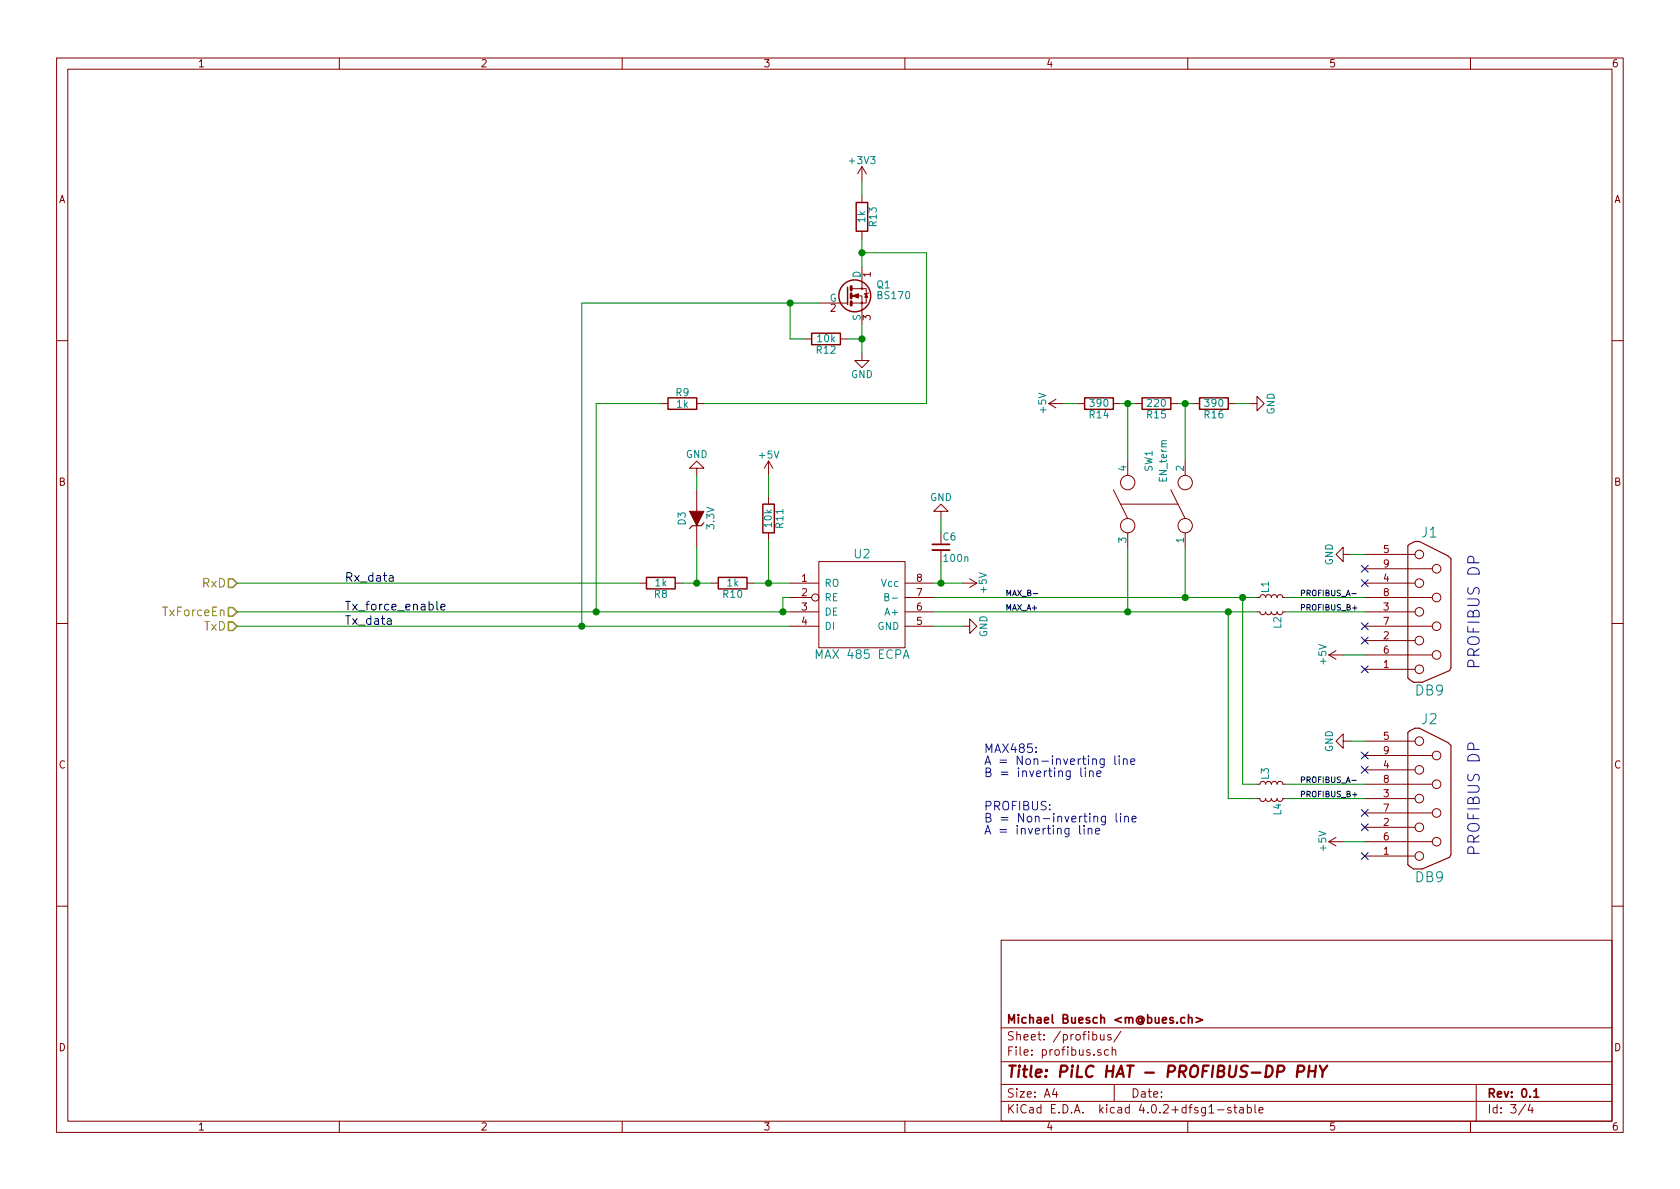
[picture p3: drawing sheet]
EESchema Schematic File Version 2
LIBS:power
LIBS:device
LIBS:transistors
LIBS:conn
LIBS:linear
LIBS:regul
LIBS:74xx
LIBS:cmos4000
LIBS:adc-dac
LIBS:memory
LIBS:xilinx
LIBS:microcontrollers
LIBS:dsp
LIBS:microchip
LIBS:analog_switches
LIBS:motorola
LIBS:texas
LIBS:intel
LIBS:audio
LIBS:interface
LIBS:digital-audio
LIBS:philips
LIBS:display
LIBS:cypress
LIBS:siliconi
LIBS:opto
LIBS:atmel
LIBS:contrib
LIBS:valves
LIBS:max485
LIBS:rv3029c2
LIBS:pilc-cache
EELAYER 25 0
EELAYER END
$Descr A4 11693 8268
encoding utf-8
Sheet 3 4
Title "PiLC HAT - PROFIBUS-DP PHY"
Date ""
Rev "0.1"
Comp "Michael Buesch <m@bues.ch>"
Comment1 ""
Comment2 ""
Comment3 ""
Comment4 ""
$EndDescr
$Comp
L MAX485 U2
U 1 1
P 6000 4200
F 0 "U2" H 6000 4550 60  0000 C CNN
F 1 "MAX 485 ECPA" H 6000 3850 60  0000 C CNN
F 2 "" H 6000 4200 60  0000 C CNN
F 3 "" H 6000 4200 60  0000 C CNN
	1    6000 4200
	1    0    0    -1  
$EndComp
$Comp
L DB9 J1
U 1 1
P 9950 4250
F 0 "J1" H 9950 4800 70  0000 C CNN
F 1 "DB9" H 9950 3700 70  0000 C CNN
F 2 "" H 9950 4250 60  0000 C CNN
F 3 "" H 9950 4250 60  0000 C CNN
	1    9950 4250
	1    0    0    -1  
$EndComp
$Comp
L +5V #PWR37
U 1 1
P 6700 4050
F 0 "#PWR37" H 6700 3900 50  0001 C CNN
F 1 "+5V" H 6700 4190 50  0000 C CNN
F 2 "" H 6700 4050 60  0000 C CNN
F 3 "" H 6700 4050 60  0000 C CNN
	1    6700 4050
	0    1    1    0   
$EndComp
$Comp
L GND #PWR38
U 1 1
P 6700 4350
F 0 "#PWR38" H 6700 4100 50  0001 C CNN
F 1 "GND" H 6700 4200 50  0000 C CNN
F 2 "" H 6700 4350 60  0000 C CNN
F 3 "" H 6700 4350 60  0000 C CNN
	1    6700 4350
	0    -1   -1   0   
$EndComp
$Comp
L GND #PWR43
U 1 1
P 9400 3850
F 0 "#PWR43" H 9400 3600 50  0001 C CNN
F 1 "GND" H 9400 3700 50  0000 C CNN
F 2 "" H 9400 3850 60  0000 C CNN
F 3 "" H 9400 3850 60  0000 C CNN
	1    9400 3850
	0    1    1    0   
$EndComp
NoConn ~ 9500 3950
NoConn ~ 9500 4050
NoConn ~ 9500 4350
NoConn ~ 9500 4450
NoConn ~ 9500 4650
Text Notes 10300 4650 1    79   ~ 0
PROFIBUS DP
$Comp
L C_Small C6
U 1 1
P 6550 3800
F 0 "C6" H 6560 3870 50  0000 L CNN
F 1 "100n" H 6560 3720 50  0000 L CNN
F 2 "" H 6550 3800 60  0000 C CNN
F 3 "" H 6550 3800 60  0000 C CNN
	1    6550 3800
	1    0    0    -1  
$EndComp
$Comp
L GND #PWR36
U 1 1
P 6550 3600
F 0 "#PWR36" H 6550 3350 50  0001 C CNN
F 1 "GND" H 6550 3450 50  0000 C CNN
F 2 "" H 6550 3600 60  0000 C CNN
F 3 "" H 6550 3600 60  0000 C CNN
	1    6550 3600
	-1   0    0    1   
$EndComp
$Comp
L R R10
U 1 1
P 5100 4050
F 0 "R10" V 5180 4050 50  0000 C CNN
F 1 "1k" V 5100 4050 50  0000 C CNN
F 2 "" V 5030 4050 30  0000 C CNN
F 3 "" H 5100 4050 30  0000 C CNN
	1    5100 4050
	0    1    1    0   
$EndComp
$Comp
L GND #PWR32
U 1 1
P 4850 3300
F 0 "#PWR32" H 4850 3050 50  0001 C CNN
F 1 "GND" H 4850 3150 50  0000 C CNN
F 2 "" H 4850 3300 60  0000 C CNN
F 3 "" H 4850 3300 60  0000 C CNN
	1    4850 3300
	-1   0    0    1   
$EndComp
$Comp
L ZENER D3
U 1 1
P 4850 3600
F 0 "D3" H 4850 3700 50  0000 C CNN
F 1 "3.3V" H 4850 3500 50  0000 C CNN
F 2 "" H 4850 3600 60  0000 C CNN
F 3 "" H 4850 3600 60  0000 C CNN
	1    4850 3600
	0    -1   -1   0   
$EndComp
$Comp
L R R8
U 1 1
P 4600 4050
F 0 "R8" V 4680 4050 50  0000 C CNN
F 1 "1k" V 4600 4050 50  0000 C CNN
F 2 "" V 4530 4050 30  0000 C CNN
F 3 "" H 4600 4050 30  0000 C CNN
	1    4600 4050
	0    1    1    0   
$EndComp
Text HLabel 1650 4350 0    60   Input ~ 0
TxD
Text HLabel 1650 4050 0    60   Input ~ 0
RxD
Text HLabel 1650 4250 0    60   Input ~ 0
TxForceEn
Text Label 2400 4050 0    60   ~ 0
Rx_data
Text Label 2400 4250 0    60   ~ 0
Tx_force_enable
Text Label 2400 4350 0    60   ~ 0
Tx_data
$Comp
L BS170 Q1
U 1 1
P 5900 2050
F 0 "Q1" H 6100 2125 50  0000 L CNN
F 1 "BS170" H 6100 2050 50  0000 L CNN
F 2 "~" H 6100 1975 50  0000 L CIN
F 3 "" H 5900 2050 50  0000 L CNN
	1    5900 2050
	1    0    0    -1  
$EndComp
$Comp
L R R13
U 1 1
P 6000 1500
F 0 "R13" V 6080 1500 50  0000 C CNN
F 1 "1k" V 6000 1500 50  0000 C CNN
F 2 "" V 5930 1500 30  0000 C CNN
F 3 "" H 6000 1500 30  0000 C CNN
	1    6000 1500
	1    0    0    -1  
$EndComp
$Comp
L GND #PWR35
U 1 1
P 6000 2450
F 0 "#PWR35" H 6000 2200 50  0001 C CNN
F 1 "GND" H 6000 2300 50  0000 C CNN
F 2 "" H 6000 2450 60  0000 C CNN
F 3 "" H 6000 2450 60  0000 C CNN
	1    6000 2450
	1    0    0    -1  
$EndComp
$Comp
L +3V3 #PWR34
U 1 1
P 6000 1250
F 0 "#PWR34" H 6000 1100 50  0001 C CNN
F 1 "+3V3" H 6000 1390 50  0000 C CNN
F 2 "" H 6000 1250 60  0000 C CNN
F 3 "" H 6000 1250 60  0000 C CNN
	1    6000 1250
	1    0    0    -1  
$EndComp
$Comp
L R R9
U 1 1
P 4750 2800
F 0 "R9" V 4830 2800 50  0000 C CNN
F 1 "1k" V 4750 2800 50  0000 C CNN
F 2 "" V 4680 2800 30  0000 C CNN
F 3 "" H 4750 2800 30  0000 C CNN
	1    4750 2800
	0    -1   -1   0   
$EndComp
$Comp
L R R12
U 1 1
P 5750 2350
F 0 "R12" V 5830 2350 50  0000 C CNN
F 1 "10k" V 5750 2350 50  0000 C CNN
F 2 "" V 5680 2350 30  0000 C CNN
F 3 "" H 5750 2350 30  0000 C CNN
	1    5750 2350
	0    1    1    0   
$EndComp
$Comp
L R R11
U 1 1
P 5350 3600
F 0 "R11" V 5430 3600 50  0000 C CNN
F 1 "10k" V 5350 3600 50  0000 C CNN
F 2 "" V 5280 3600 50  0000 C CNN
F 3 "" H 5350 3600 50  0000 C CNN
	1    5350 3600
	1    0    0    -1  
$EndComp
$Comp
L +5V #PWR33
U 1 1
P 5350 3300
F 0 "#PWR33" H 5350 3150 50  0001 C CNN
F 1 "+5V" H 5350 3440 50  0000 C CNN
F 2 "" H 5350 3300 50  0000 C CNN
F 3 "" H 5350 3300 50  0000 C CNN
	1    5350 3300
	1    0    0    -1  
$EndComp
$Comp
L +5V #PWR41
U 1 1
P 9350 4550
F 0 "#PWR41" H 9350 4400 50  0001 C CNN
F 1 "+5V" H 9350 4690 50  0000 C CNN
F 2 "" H 9350 4550 50  0000 C CNN
F 3 "" H 9350 4550 50  0000 C CNN
	1    9350 4550
	0    -1   -1   0   
$EndComp
Text Label 9050 4150 0    39   ~ 0
PROFIBUS_A-
Text Label 9050 4250 0    39   ~ 0
PROFIBUS_B+
Text Label 7000 4150 0    39   ~ 0
MAX_B-
Text Label 7000 4250 0    39   ~ 0
MAX_A+
Text Notes 6850 5400 0    60   ~ 0
MAX485:\nA = Non-inverting line\nB = inverting line
Text Notes 6850 5800 0    60   ~ 0
PROFIBUS:\nB = Non-inverting line\nA = inverting line
$Comp
L R R14
U 1 1
P 7650 2800
F 0 "R14" V 7730 2800 50  0000 C CNN
F 1 "390" V 7650 2800 50  0000 C CNN
F 2 "" V 7580 2800 50  0000 C CNN
F 3 "" H 7650 2800 50  0000 C CNN
	1    7650 2800
	0    1    1    0   
$EndComp
$Comp
L R R15
U 1 1
P 8050 2800
F 0 "R15" V 8130 2800 50  0000 C CNN
F 1 "220" V 8050 2800 50  0000 C CNN
F 2 "" V 7980 2800 50  0000 C CNN
F 3 "" H 8050 2800 50  0000 C CNN
	1    8050 2800
	0    1    1    0   
$EndComp
$Comp
L R R16
U 1 1
P 8450 2800
F 0 "R16" V 8530 2800 50  0000 C CNN
F 1 "390" V 8450 2800 50  0000 C CNN
F 2 "" V 8380 2800 50  0000 C CNN
F 3 "" H 8450 2800 50  0000 C CNN
	1    8450 2800
	0    1    1    0   
$EndComp
$Comp
L Switch_DPST SW1
U 1 1
P 8050 3500
F 0 "SW1" H 8350 3550 50  0000 C CNN
F 1 "EN_term" H 8350 3450 50  0000 C CNN
F 2 "" H 8050 3500 50  0000 C CNN
F 3 "" H 8050 3500 50  0000 C CNN
	1    8050 3500
	0    -1   -1   0   
$EndComp
$Comp
L +5V #PWR39
U 1 1
P 7400 2800
F 0 "#PWR39" H 7400 2650 50  0001 C CNN
F 1 "+5V" H 7400 2940 50  0000 C CNN
F 2 "" H 7400 2800 50  0000 C CNN
F 3 "" H 7400 2800 50  0000 C CNN
	1    7400 2800
	0    -1   -1   0   
$EndComp
$Comp
L GND #PWR40
U 1 1
P 8700 2800
F 0 "#PWR40" H 8700 2550 50  0001 C CNN
F 1 "GND" H 8700 2650 50  0000 C CNN
F 2 "" H 8700 2800 60  0000 C CNN
F 3 "" H 8700 2800 60  0000 C CNN
	1    8700 2800
	0    -1   -1   0   
$EndComp
$Comp
L DB9 J2
U 1 1
P 9950 5550
F 0 "J2" H 9950 6100 70  0000 C CNN
F 1 "DB9" H 9950 5000 70  0000 C CNN
F 2 "" H 9950 5550 60  0000 C CNN
F 3 "" H 9950 5550 60  0000 C CNN
	1    9950 5550
	1    0    0    -1  
$EndComp
$Comp
L GND #PWR44
U 1 1
P 9400 5150
F 0 "#PWR44" H 9400 4900 50  0001 C CNN
F 1 "GND" H 9400 5000 50  0000 C CNN
F 2 "" H 9400 5150 60  0000 C CNN
F 3 "" H 9400 5150 60  0000 C CNN
	1    9400 5150
	0    1    1    0   
$EndComp
NoConn ~ 9500 5250
NoConn ~ 9500 5350
NoConn ~ 9500 5650
NoConn ~ 9500 5750
NoConn ~ 9500 5950
Text Notes 10300 5950 1    79   ~ 0
PROFIBUS DP
$Comp
L +5V #PWR42
U 1 1
P 9350 5850
F 0 "#PWR42" H 9350 5700 50  0001 C CNN
F 1 "+5V" H 9350 5990 50  0000 C CNN
F 2 "" H 9350 5850 50  0000 C CNN
F 3 "" H 9350 5850 50  0000 C CNN
	1    9350 5850
	0    -1   -1   0   
$EndComp
Text Label 9050 5450 0    39   ~ 0
PROFIBUS_A-
Text Label 9050 5550 0    39   ~ 0
PROFIBUS_B+
Wire Wire Line
	6500 4050 6700 4050
Wire Wire Line
	6500 4350 6700 4350
Wire Wire Line
	9400 3850 9500 3850
Connection ~ 6550 4050
Wire Wire Line
	6550 3900 6550 4050
Wire Wire Line
	6550 3600 6550 3700
Wire Wire Line
	5500 4150 5450 4150
Wire Wire Line
	1650 4350 5500 4350
Wire Wire Line
	4850 3300 4850 3400
Wire Wire Line
	5250 4050 5500 4050
Wire Wire Line
	4850 3800 4850 4050
Connection ~ 4850 4050
Wire Wire Line
	4750 4050 4950 4050
Wire Wire Line
	1650 4050 4450 4050
Wire Wire Line
	1650 4250 5500 4250
Wire Wire Line
	5450 4150 5450 4250
Connection ~ 5450 4250
Wire Wire Line
	6000 2450 6000 2250
Wire Wire Line
	6000 1850 6000 1650
Wire Wire Line
	6000 1250 6000 1350
Wire Wire Line
	6000 1750 6450 1750
Connection ~ 6000 1750
Wire Wire Line
	5900 2350 6000 2350
Connection ~ 6000 2350
Wire Wire Line
	5600 2350 5500 2350
Wire Wire Line
	5500 2350 5500 2100
Connection ~ 5500 2100
Wire Wire Line
	6450 1750 6450 2800
Wire Wire Line
	4150 2800 4150 4250
Wire Wire Line
	4150 2800 4600 2800
Wire Wire Line
	6450 2800 4900 2800
Wire Wire Line
	4050 2100 4050 4350
Wire Wire Line
	4050 2100 5700 2100
Connection ~ 4050 4350
Connection ~ 4150 4250
Wire Wire Line
	5350 3300 5350 3450
Wire Wire Line
	5350 3750 5350 4050
Connection ~ 5350 4050
Wire Wire Line
	9350 4550 9500 4550
Wire Wire Line
	8300 2800 8200 2800
Wire Wire Line
	7900 2800 7800 2800
Wire Wire Line
	7850 3200 7850 2800
Connection ~ 7850 2800
Wire Wire Line
	8250 3200 8250 2800
Connection ~ 8250 2800
Wire Wire Line
	7400 2800 7500 2800
Wire Wire Line
	8600 2800 8700 2800
Wire Wire Line
	9400 5150 9500 5150
Wire Wire Line
	9350 5850 9500 5850
$Comp
L L_Small L2
U 1 1
P 8850 4250
F 0 "L2" H 8880 4290 50  0000 L CNN
F 1 " " H 8880 4210 50  0000 L CNN
F 2 "" H 8850 4250 50  0000 C CNN
F 3 "" H 8850 4250 50  0000 C CNN
	1    8850 4250
	0    1    1    0   
$EndComp
$Comp
L L_Small L1
U 1 1
P 8850 4150
F 0 "L1" H 8880 4190 50  0000 L CNN
F 1 " " H 8880 4110 50  0000 L CNN
F 2 "" H 8850 4150 50  0000 C CNN
F 3 "" H 8850 4150 50  0000 C CNN
	1    8850 4150
	0    -1   -1   0   
$EndComp
$Comp
L L_Small L4
U 1 1
P 8850 5550
F 0 "L4" H 8880 5590 50  0000 L CNN
F 1 " " H 8880 5510 50  0000 L CNN
F 2 "" H 8850 5550 50  0000 C CNN
F 3 "" H 8850 5550 50  0000 C CNN
	1    8850 5550
	0    1    1    0   
$EndComp
$Comp
L L_Small L3
U 1 1
P 8850 5450
F 0 "L3" H 8880 5490 50  0000 L CNN
F 1 " " H 8880 5410 50  0000 L CNN
F 2 "" H 8850 5450 50  0000 C CNN
F 3 "" H 8850 5450 50  0000 C CNN
	1    8850 5450
	0    -1   -1   0   
$EndComp
Wire Wire Line
	9500 4150 8950 4150
Wire Wire Line
	9500 4250 8950 4250
Wire Wire Line
	9500 5450 8950 5450
Wire Wire Line
	8950 5550 9500 5550
Wire Wire Line
	8750 4150 6500 4150
Wire Wire Line
	8750 4250 6500 4250
Wire Wire Line
	8750 5450 8650 5450
Wire Wire Line
	8650 5450 8650 4150
Connection ~ 8650 4150
Wire Wire Line
	8750 5550 8550 5550
Wire Wire Line
	8550 5550 8550 4250
Connection ~ 8550 4250
Wire Wire Line
	8250 3800 8250 4150
Connection ~ 8250 4150
Wire Wire Line
	7850 3800 7850 4250
Connection ~ 7850 4250
$EndSCHEMATC
